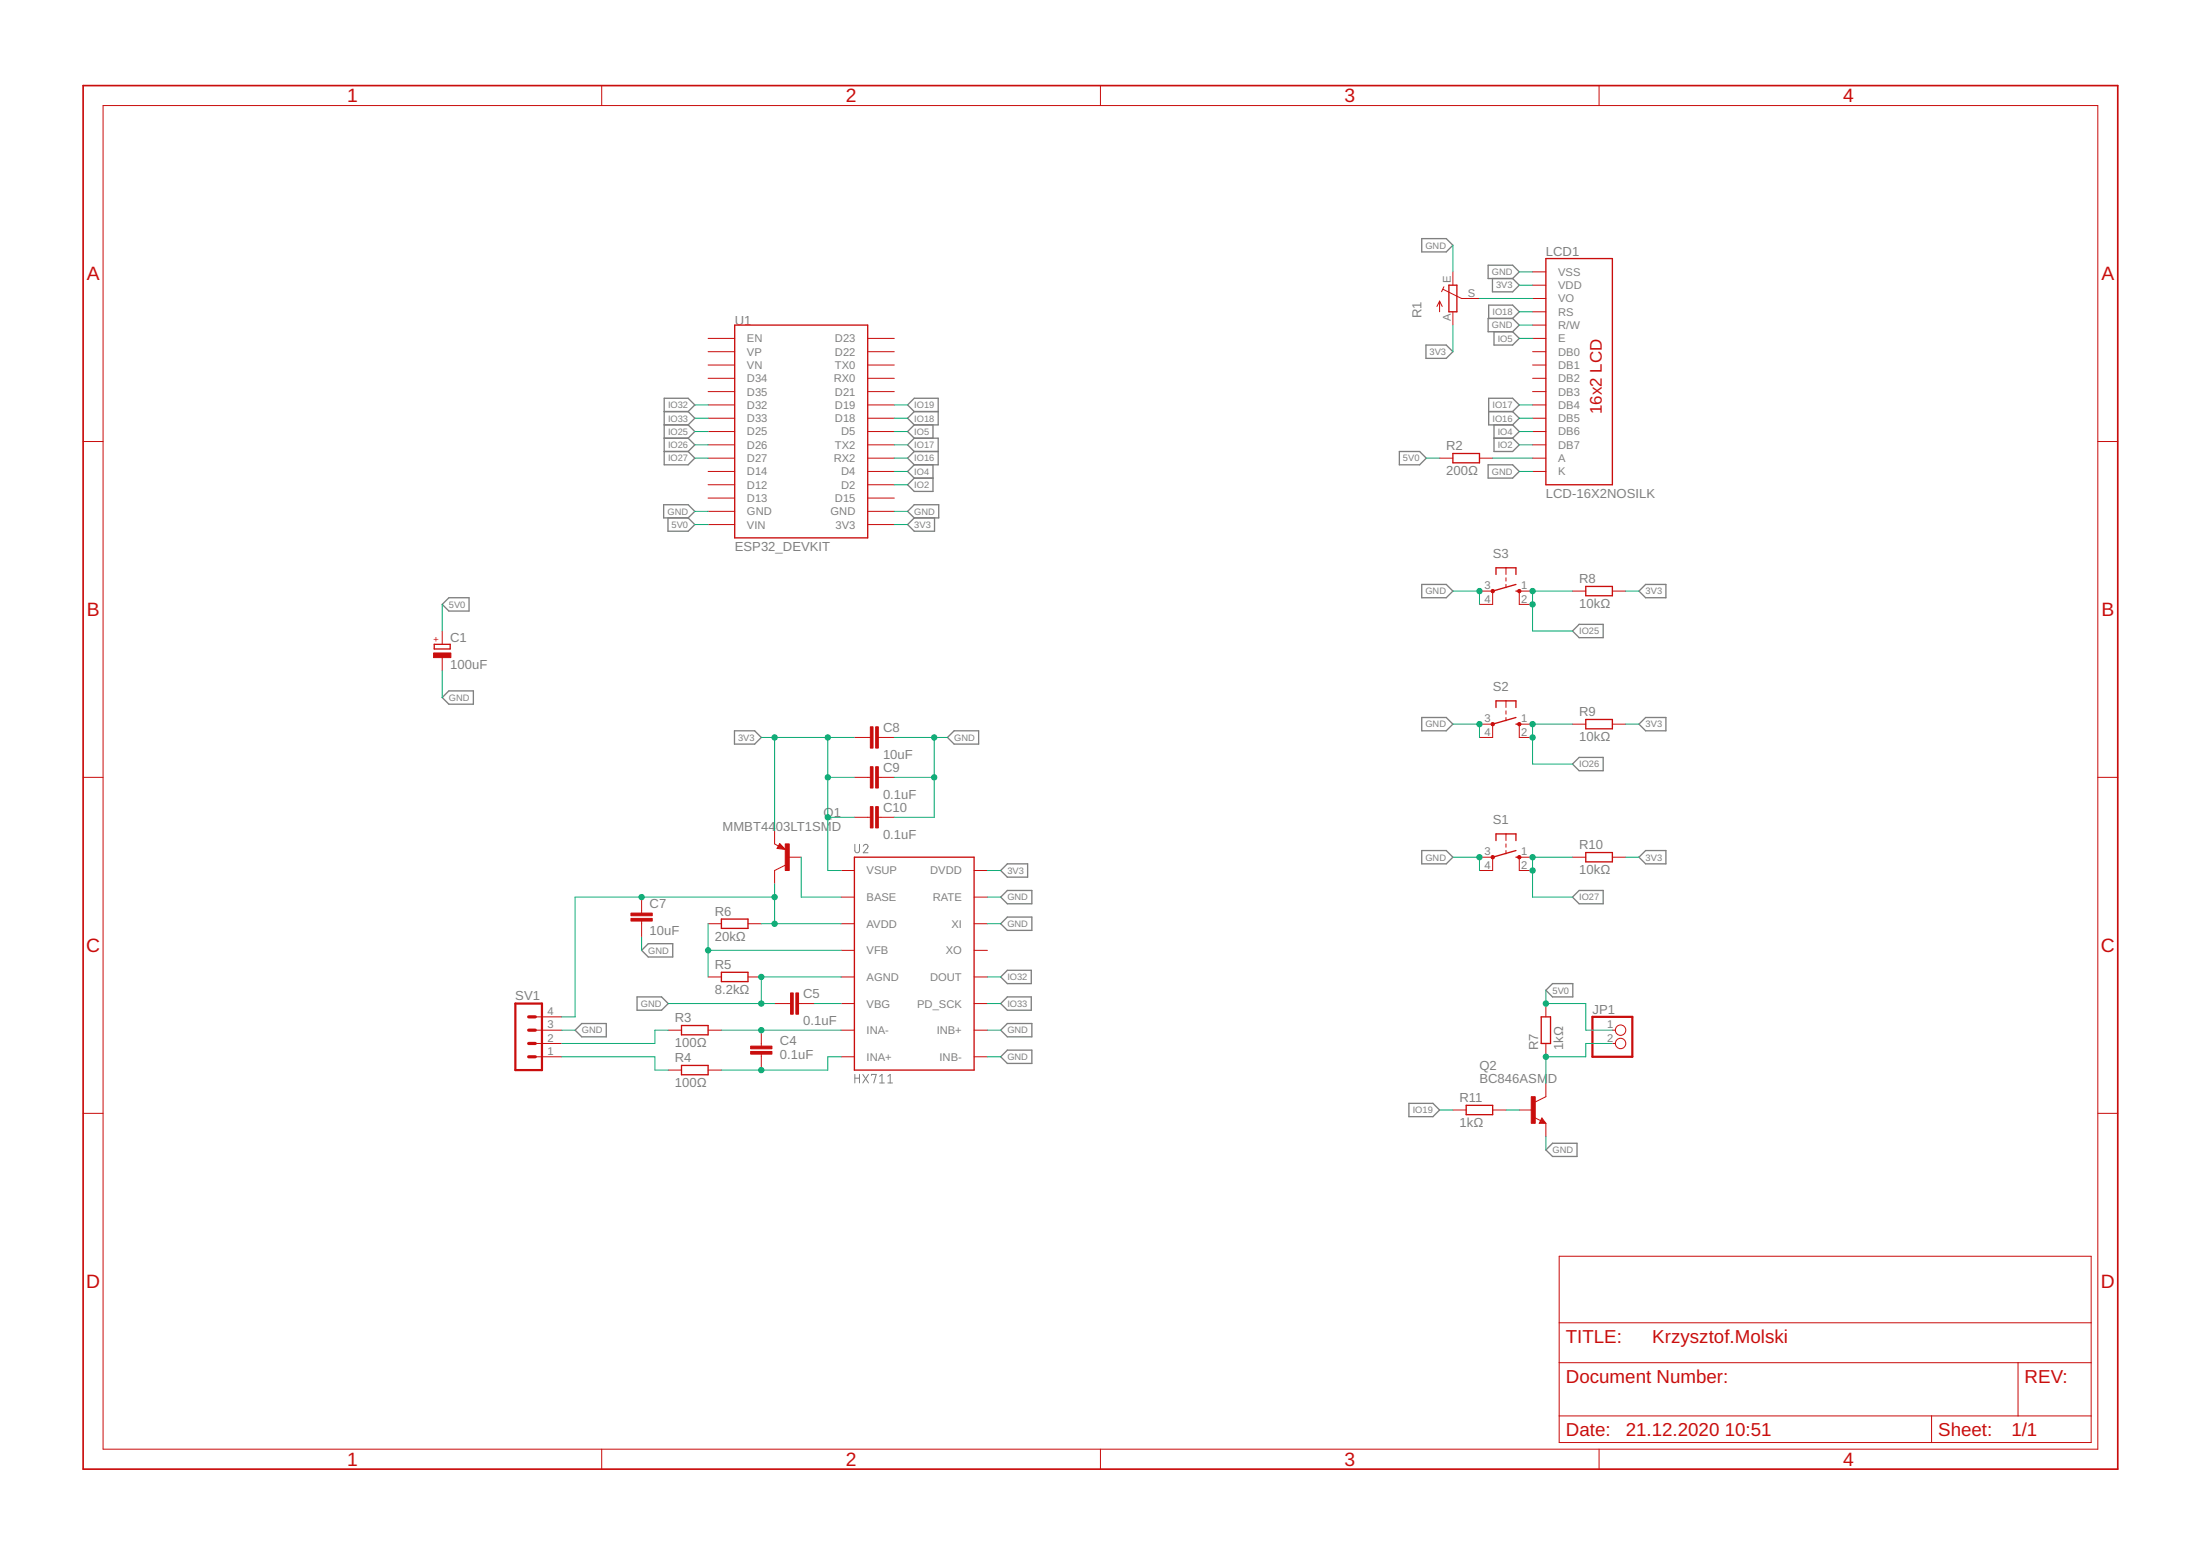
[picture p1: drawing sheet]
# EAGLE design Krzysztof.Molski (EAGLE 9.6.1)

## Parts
C1  100uF  CPOL-EUCT3528  [CT3528]
C4  0.1uF  C-EUC1206  [C1206]
C5  0.1uF  C-EUC1206  [C1206]
C7  10uF  C-EUC1206  [C1206]
C8  10uF  C-EUC1206  [C1206]
C9  0.1uF  C-EUC1206  [C1206]
C10  0.1uF  C-EUC1206  [C1206]
JP1  PINHD-1X2  [1X02]
LCD1  LCD-16X2NOSILK  [LCD-16X2_NOSILK]
Q1  MMBT4403LT1SMD  [SOT23-BEC]
Q2  BC846ASMD  [SOT23]
R1  TRIM_EU-CA6V  [CA6V]
R2  200Ω  R-EU_R0805  [R0805]
R3  100Ω  R-EU_R0805  [R0805]
R4  100Ω  R-EU_R0805  [R0805]
R5  8.2kΩ  R-EU_R0805  [R0805]
R6  20kΩ  R-EU_R0805  [R0805]
R7  1kΩ  R-EU_R0805  [R0805]
R8  10kΩ  R-EU_R0805  [R0805]
R9  10kΩ  R-EU_R0805  [R0805]
R10  10kΩ  R-EU_R0805  [R0805]
R11  1kΩ  R-EU_R0805  [R0805]
S1  10-XX  [B3F-10XX]
S2  10-XX  [B3F-10XX]
S3  10-XX  [B3F-10XX]
SV1  MA04-1  [MA04-1]
U1  ESP32_DEVKIT  [ESP32_DEVKIT]
U2  HX711  [SO16]

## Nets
3V3 [Power]: C8.2 C9.2 C10.2 LCD1.2(VDD) Q1.E R1.A R8.2 R9.2 R10.2 U1.3V3 U2.1(VSUP) U2.16(DVDD)
5V0 [Power]: C1.+ JP1.1 R2.1 R7.2 U1.VIN
GND [Power]: C1.- C5.2 C7.2 C8.1 C9.1 C10.1 LCD1.1(VSS) LCD1.5(R/W) LCD1.16(K) Q2.2(E) R1.E R5.2 S1.3(P) S1.4(P1) S2.3(P) S2.4(P1) S3.3(P) S3.4(P1) SV1.3 U1.GND@1(GND) U1.GND@2(GND) U2.5(AGND) U2.9(INB-) U2.10(INB+) U2.14(XI) U2.15(RATE)
IO2: LCD1.14(DB7) U1.D2
IO4: LCD1.13(DB6) U1.D4
IO5: LCD1.6(E) U1.D5
IO16: LCD1.12(DB5) U1.RX2
IO17: LCD1.11(DB4) U1.TX2
IO18: LCD1.4(RS) U1.D18
IO19: R11.1 U1.D19
IO25: R8.1 S3.1(S) S3.2(S1) U1.D25
IO26: R9.1 S2.1(S) S2.2(S1) U1.D26
IO27: R10.1 S1.1(S) S1.2(S1) U1.D27
IO32: U1.D32 U2.12(DOUT)
IO33: U1.D33 U2.11(PD_SCK)
N$1: C4.1 R4.2 U2.8(INA+)
N$2: R3.1 SV1.2
N$3: LCD1.15(A) R2.2
N$4: C4.2 R3.2 U2.7(INA-)
N$5: Q1.B U2.2(BASE)
N$6: LCD1.3(VO) R1.S
N$8: Q2.1(B) R11.2
N$9: R4.1 SV1.1
N$10: C5.1 U2.6(VBG)
N$11: C7.1 Q1.C R6.2 SV1.4 U2.3(AVDD)
N$12: R5.1 R6.1 U2.4(VFB)
N$13: JP1.2 Q2.3(C) R7.1
Unconnected: LCD1.7(DB0) LCD1.8(DB1) LCD1.9(DB2) LCD1.10(DB3) U1.D12 U1.D13 U1.D14 U1.D15 U1.D21 U1.D22 U1.D23 U1.D34 U1.D35 U1.EN U1.RX0 U1.TX0 U1.VN U1.VP U2.13(XO)
